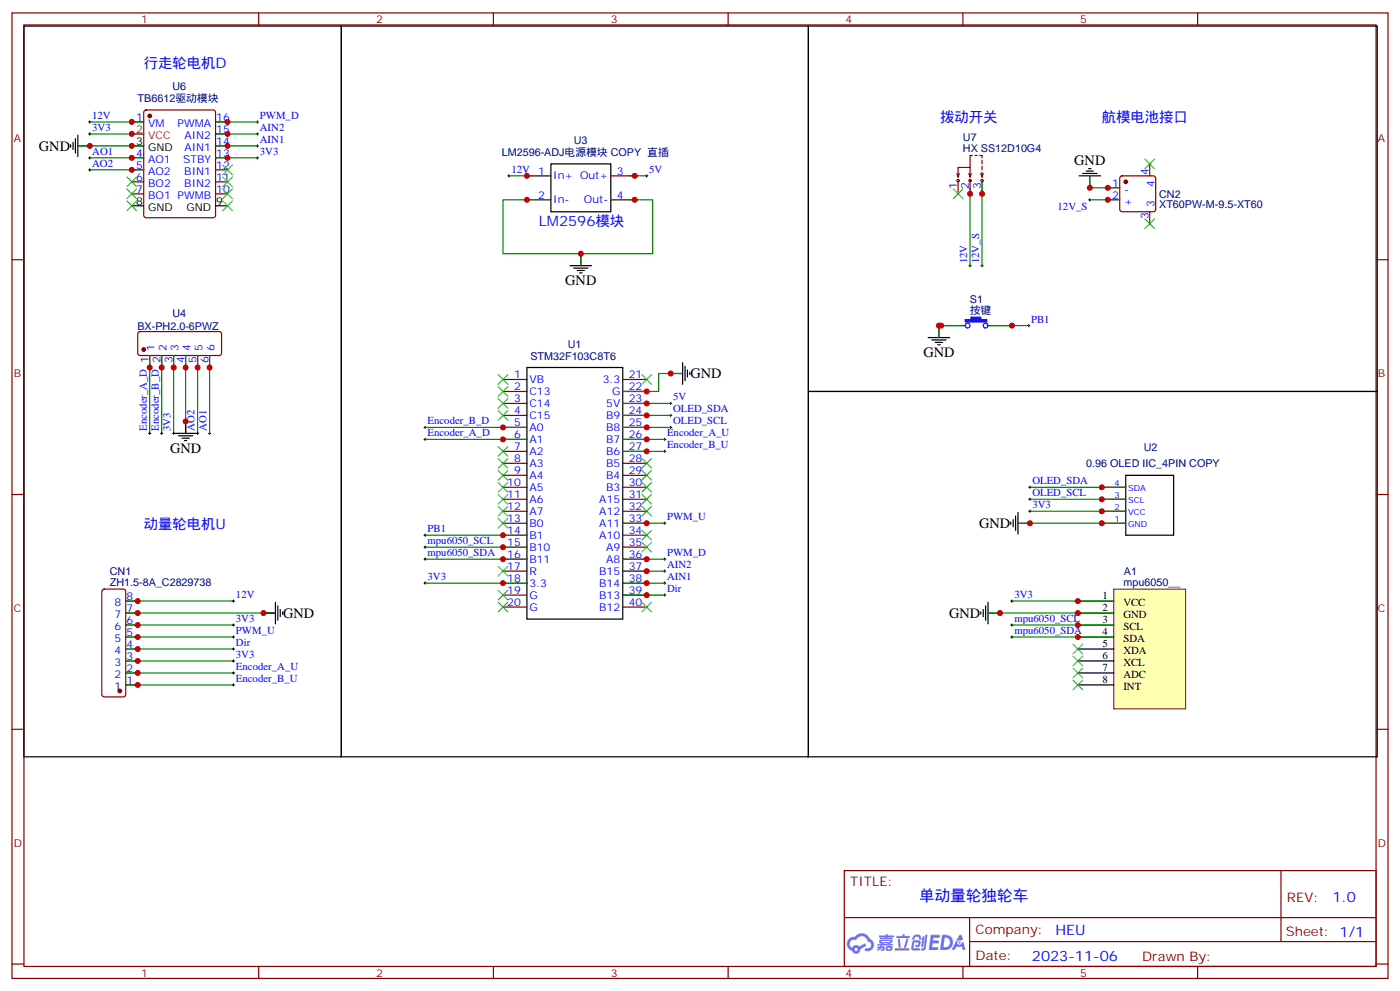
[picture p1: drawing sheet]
# EasyEDA schematic design.json
TITLE: 单动量轮独轮车; REV: 1.0; Date: 2023-11-06; Sheet: 1/1; Company: HEU

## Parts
A1  mpu6050__  [MPU6050]
CN1  ZH1.5-8A_C2829738  [CONN-TH_ZH1.5-8A_C2829738]
CN2  XT60PW-M-9.5-XT60  [CONN-TH_XT60PW-M_9.5_XT60]
S1  按键  [按键]
U1  STM32F103C8T6  [STM32最小系统版底座]
U2  0.96 OLED IIC_4PIN COPY  [OLED-TH_OLED0.96-IIC]
U3  LM2596-ADJ电源模块 COPY  直插  [LM2596-ADJ模块]
U4  BX-PH2.0-6PWZ  [CONN-TH_6P-P2.00_BX-PH2.0-6PWZ]
U6  TB6612驱动模块  [TB6612驱动模块]
U7  HX SS12D10G4  [SW-TH_SHOU-HAN_SS12D10G4]

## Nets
3V3: A1.1(VCC) CN1.3 CN1.6 U1.18(3.3) U2.2(VCC) U4.3 U6.2(VCC) U6.13(STBY)
5V: U1.23(5V) U3.3(Out+)
12V: CN1.8 U3.1(In+) U6.1(VM) U7.2
12V_S: CN2.2(+) U7.3
GND: A1.2(GND) CN1.7 CN2.1(-) S1.1 U1.22(G) U2.1(GND) U3.2(In-) U3.4(Out-) U4.4 U6.3(GND)
AIN1: U1.38(B14) U6.14(AIN1)
AIN2: U1.37(B15) U6.15(AIN2)
AO1: U4.6 U6.4(AO1)
AO2: U4.5 U6.5(AO2)
Dir: CN1.4 U1.39(B13)
Encoder_A_D: U1.6(A1) U4.1
Encoder_A_U: CN1.2 U1.26(B7)
Encoder_B_D: U1.5(A0) U4.2
Encoder_B_U: CN1.1 U1.27(B6)
mpu6050_SCL: A1.3(SCL) U1.15(B10)
mpu6050_SDA: A1.4(SDA) U1.16(B11)
OLED_SCL: U1.25(B8) U2.3(SCL)
OLED_SDA: U1.24(B9) U2.4(SDA)
PB1: S1.2 U1.14(B1)
PWM_D: U1.36(A8) U6.16(PWMA)
PWM_U: CN1.5 U1.33(A11)

Not connected (* = marked no-connect by the designer): A1 5(XDA)* 6(XCL)* 7(ADC)* 8(INT)*; CN2 3* 4*; U1 1(VB)* 2(C13)* 3(C14)* 4(C15)* 7(A2)* 8(A3)* 9(A4)* 10(A5)* 11(A6)* 12(A7)* 13(B0)* 17(R)* 19(G)* 20(G)* 21(3.3)* 28(B5)* 29(B4)* 30(B3)* 31(A15)* 32(A12)* 34(A10)* 35(A9)* 40(B12)*; U6 6(BO2)* 7(BO1)* 8(GND)* 9(GND)* 10(PWMB)* 11(BIN2)* 12(BIN1)*; U7 1*

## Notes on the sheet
- 行走轮电机D
- 拨动开关
- 航模电池接口
- 动量轮电机U

# EasyEDA board PCB.json

Outline 95.38 x 64.77 mm; copper layers: TopLayer, BottomLayer. Coordinates in mm from the lower left corner of the outline.
Outline path: 0,64.77 95.38,64.77 95.38,0 0,0 0,64.77

## Design rules (mm)
Default: track 0.254, clearance 0.152, via 0.61, via hole 0.305

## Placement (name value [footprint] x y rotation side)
A1  mpu6050__  [MPU6050]  33.91 58.55 90 top
CN1  ZH1.5-8A_C2829738  [CONN-TH_ZH1.5-8A_C2829738]  9.4 42.55 270 bottom
CN2  XT60PW-M-9.5-XT60  [CONN-TH_XT60PW-M_9.5_XT60]  49.28 28.45 90 bottom
Pad_gge2502  -  [Pad_gge2502]  3.43 61.6 0 top
Pad_gge2505  -  [Pad_gge2505]  92.33 61.47 0 top
Pad_gge2508  -  [Pad_gge2508]  92.33 3.18 0 top
Pad_gge2511  -  [Pad_gge2511]  3.43 3.18 0 top
S1  -  [按键]  23.62 4.95 180 top
U1  STM32F103C8T6  [STM32最小系统版底座]  28.58 10.29 180 top
U2  0.96 OLED IIC_4PIN COPY  [OLED-TH_OLED0.96-IIC]  49.28 35.81 0 top
U3  LM2596-ADJ电源模块 COPY  直插  [LM2596-ADJ模块]  81.79 37.97 90 top
U4  BX-PH2.0-6PWZ  [CONN-TH_6P-P2.00_BX-PH2.0-6PWZ]  10.54 25.91 90 bottom
U6  -  [TB6612驱动模块]  52.58 59.06 0 top
U7  HX SS12D10G4  [SW-TH_SHOU-HAN_SS12D10G4]  81.79 9.91 0 top

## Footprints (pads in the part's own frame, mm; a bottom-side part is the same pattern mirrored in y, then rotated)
CONN-TH_6P-P2.00_BX-PH2.0-6PWZ
  rect 1.524x1.524 hole 0.914: 1(-5,0)
  oval 1.524x1.524 hole 0.914: 2(-3,0) 3(-1,0) 4(1,0) 5(3,0) 6(5,0)
CONN-TH_XT60PW-M_9.5_XT60
  oval 3.8x3.8 hole 2.6: 1(3,-3.6) 2(3,3.6)
  oval 3x3 hole 1.9: 1(3.048,-4.75) 2(3.048,4.75)
  oval 2.2x1.2 hole 1.6x0.6: 3(-3,6.75) 4(-3,-6.75)
CONN-TH_ZH1.5-8A_C2829738
  rect 1.3x1.3 hole 0.8: 1(-5.25,0)
  oval 1.3x1.3 hole 0.8: 2(-3.75,0) 3(-2.25,0) 4(-0.75,0) 5(0.75,0) 6(2.25,0) 7(3.75,0) 8(5.25,0)
LM2596-ADJ模块
  round 3 hole 3 unplated: (-15.428,7.971) (14.922,-8.319)
  rect 2.54x2.54 hole 0.914: 1(-19.748,8.826) 2(-19.752,-8.826) 3(19.752,8.826) 4(19.748,-8.826)
MPU6050
  rect 2x2 hole 0.8: 1(0,0)
  oval 2x2 hole 0.8: 2(-2.54,0) 3(-5.08,0) 4(-7.62,0) 5(-10.16,0) 6(-12.7,0) 7(-15.24,0) 8(-17.78,0)
OLED-TH_OLED0.96-IIC
  round 2.2 hole 2.2 unplated: (-11.65,-0.5) (-11.65,-24.3) (11.65,-0.5) (11.65,-24.3)
  oval 1.6x1.6 hole 1.005x1: 1(-3.81,0) 2(-1.27,0) 3(1.27,0) 4(3.81,0)
Pad_gge2502
  oval 1.524x1.524 hole 3.2: 1(0,0)
Pad_gge2505
  oval 1.524x1.524 hole 3.2: 2(0,0)
Pad_gge2508
  oval 1.524x1.524 hole 3.2: 3(0,0)
Pad_gge2511
  oval 1.524x1.524 hole 3.2: 4(0,0)
STM32最小系统版底座
  oval 1.524x1.524 hole 0.914x0.919: 1(0,0) 2(0,-2.54) 3(0,-5.08) 4(0,-7.62) 5(0,-10.16) 6(0,-12.7) 7(0,-15.24) 8(0,-17.78) 9(0,-20.32) 10(0,-22.86) 11(0,-25.4) 12(0,-27.94) 13(0,-30.48) 14(0,-33.02) 15(0,-35.56) 16(0,-38.1) 17(0,-40.64) 18(0,-43.18) 19(0,-45.72) 20(0,-48.26) 21(15.24,0) 22(15.24,-2.54) 23(15.24,-5.08) 24(15.24,-7.62) 25(15.24,-10.16) 26(15.24,-12.7) 27(15.24,-15.24) 28(15.24,-17.78) 29(15.24,-20.32) 30(15.24,-22.86) 31(15.24,-25.4) 32(15.24,-27.94) 33(15.24,-30.48) 34(15.24,-33.02) 35(15.24,-35.56) 36(15.24,-38.1) 37(15.24,-40.64) 38(15.24,-43.18) 39(15.24,-45.72) 40(15.24,-48.26)
SW-TH_SHOU-HAN_SS12D10G4
  oval 1.7x2.9 hole 1.1x2.3: 1(-4.8,0) 2(0,0) 3(4.8,0)
TB6612驱动模块
  oval 1.524x1.524 hole 0.914: 1(1.38,-1.61) 2(1.38,-4.15) 3(1.38,-6.69) 4(1.38,-9.23) 5(1.38,-11.77) 6(1.38,-14.31) 7(1.38,-16.85) 8(1.38,-19.39) 9(16.62,-19.39) 10(16.62,-16.85) 11(16.62,-14.31) 12(16.62,-11.77) 13(16.62,-9.23) 14(16.62,-6.69) 15(16.62,-4.15) 16(16.62,-1.61)
按键
  rect 2x1 smd: 1(7,0) 2(-1.016,0)

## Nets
3V3: A1.1 CN1.3 CN1.6 U1.18 U2.2 U4.3 U6.2 U6.13
5V: U1.23 U3.3
12V: CN1.8 U3.1 U6.1 U7.2
12V_S: CN2.2 U7.3
GND: A1.2 CN1.7 CN2.1 S1.1 U1.22 U2.1 U3.2 U3.4 U4.4 U6.3
AIN1: U1.38 U6.14
AIN2: U1.37 U6.15
AO1: U4.6 U6.4
AO2: U4.5 U6.5
DIR: CN1.4 U1.39
ENCODER_A_D: U1.6 U4.1
ENCODER_A_U: CN1.2 U1.26
ENCODER_B_D: U1.5 U4.2
ENCODER_B_U: CN1.1 U1.27
MPU6050_SCL: A1.3 U1.15
MPU6050_SDA: A1.4 U1.16
OLED_SCL: U1.25 U2.3
OLED_SDA: U1.24 U2.4
PB1: S1.2 U1.14
PWM_D: U1.36 U6.16
PWM_U: CN1.5 U1.33

Pads without a net: A1 5 6 7 8; CN2 3 4; Pad_gge2502 1; Pad_gge2505 2; Pad_gge2508 3; Pad_gge2511 4; U1 1 2 3 4 7 8 9 10 11 12 13 17 19 20 21 28 29 30 31 32 34 35 40; U6 6 7 8 9 10 11 12; U7 1

## Via types
v1: diameter 0.61, hole 0.305, TopLayer to BottomLayer, 1 via

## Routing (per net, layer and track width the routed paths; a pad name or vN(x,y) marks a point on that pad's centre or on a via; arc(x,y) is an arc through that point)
3V3: length 116.1
  TopLayer w0.254: 55.1,54.9 60.18,49.82 U6.13 ; 55.1,54.9 55.1,57.94 54.49,58.55 A1.1 ; 55.1,54.9 U6.2 ; U1.18 19.9,44.79 CN1.3
  BottomLayer w0.254: U4.3 8.42,27.03 8.42,39.31 CN1.6 8.47,41.23 8.47,43.86 CN1.3 ; U6.2 48.01,48.95 U2.2 ; U1.18 32.63,57.52 32.63,58.55 A1.1
5V: length 94.7
  BottomLayer w0.254: U3.3 71.41,57.72 69.31,59.83 31.42,59.83 28.87,57.28 28.22,57.28 24.95,54.01 24.95,26.98 U1.23
12V: length 112.9
  TopLayer w0.254: CN1.8 11.37,39.27 35.78,39.27 U6.1
  BottomLayer w0.254: U7.2 74.51,17.18 74.51,18.22 U3.1 72.96,19.77 66.19,26.55 66.19,45.22 U6.1
12V_S: length 44.1
  TopLayer w0.254: CN2.2 52.92,31.5 CN2.2
  BottomLayer w0.254: CN2.2 71.21,14.31 74.93,14.31 81.08,8.16 84.84,8.16 U7.3
AIN1: length 61.6
  TopLayer w0.254: U1.38 19.76,59.89 61.67,59.89 U6.14
AIN2: length 65.4
  TopLayer w0.254: U6.15 63.71,60.39 19.42,60.39 13.76,54.74 13.07,54.74 12.12,53.79 12.12,52.14 U1.37
AO1: length 51.3
  TopLayer w0.254: U6.4 41.09,36.96 20.51,36.96 15.43,31.88 11.51,31.88 U4.6
AO2: length 51
  TopLayer w0.254: U4.5 10.97,29.34 36.01,29.34 U6.5
DIR: length 14.3
  BottomLayer w0.254: CN1.4 11.84,45.73 11.84,54.51 U1.39
ENCODER_A_D: length 18.9
  TopLayer w0.254: U1.6 27.36,21.78 12.45,21.78 11.58,20.91 U4.1
ENCODER_A_U: length 42
  BottomLayer w0.254: CN1.2 9.69,46.29 10.33,46.94 10.33,48.65 10.25,48.73 8.63,48.73 7.39,47.48 7.39,21.24 9.18,19.45 11.84,19.45 12.29,19.91 12.29,21.94 U1.26
ENCODER_B_D: length 23.3
  TopLayer w0.254: U1.5 28.17,20.04 14.85,20.04 14.15,19.34 9.98,19.34 9.5,19.82 9.5,21.87 U4.2
ENCODER_B_U: length 37.7
  BottomLayer w0.254: CN1.1 7.85,46.24 7.85,21.59 9.57,19.87 11.53,19.87 11.79,20.13 11.79,23.99 U1.27
MPU6050_SCL: length 9.8
  BottomLayer w0.254: A1.3 31.07,50.63 31.07,48.35 U1.15
MPU6050_SDA: length 6.4
  TopLayer w0.254: A1.4 31.12,50.93 U1.16
OLED_SCL: length 43.6
  TopLayer w0.254: U1.25 26.76,20.45 27.89,21.57 29.82,21.57 42.86,34.61 49.35,34.61 50.55,35.81
OLED_SDA: length 47.2
  TopLayer w0.254: U1.24 14.83,19.4 29.82,19.4 44.49,34.07 51.34,34.07 U2.4
PB1: length 49.5
  TopLayer w0.254: S1.2 27.05,2.54 v1(31.24,2.54)
  BottomLayer w0.254: v1(31.24,2.54) 31.24,40.64 U1.14
PWM_D: length 69.2
  TopLayer w0.254: U6.16 65.82,60.82 17.57,60.82 14.02,57.28 12.99,57.28 11.67,55.96 11.67,50.05 U1.36
PWM_U: length 4.4
  TopLayer w0.254: CN1.5 12.31,41.79 U1.33

## Copper pours and planes (outline as drawn; the poured copper is in the pictures)
GND on TopLayer: -2.41,-6.98 -9.02,-0.38 -9.02,64.52 -0.13,73.41 107.19,73.41 109.09,71.5 109.09,3.3 99.69,-6.1 97.79,-6.1 96.9,-6.98

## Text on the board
TopSilkLayer: OFF | ON | A1 | 动量轮式独轮自平衡机器人
